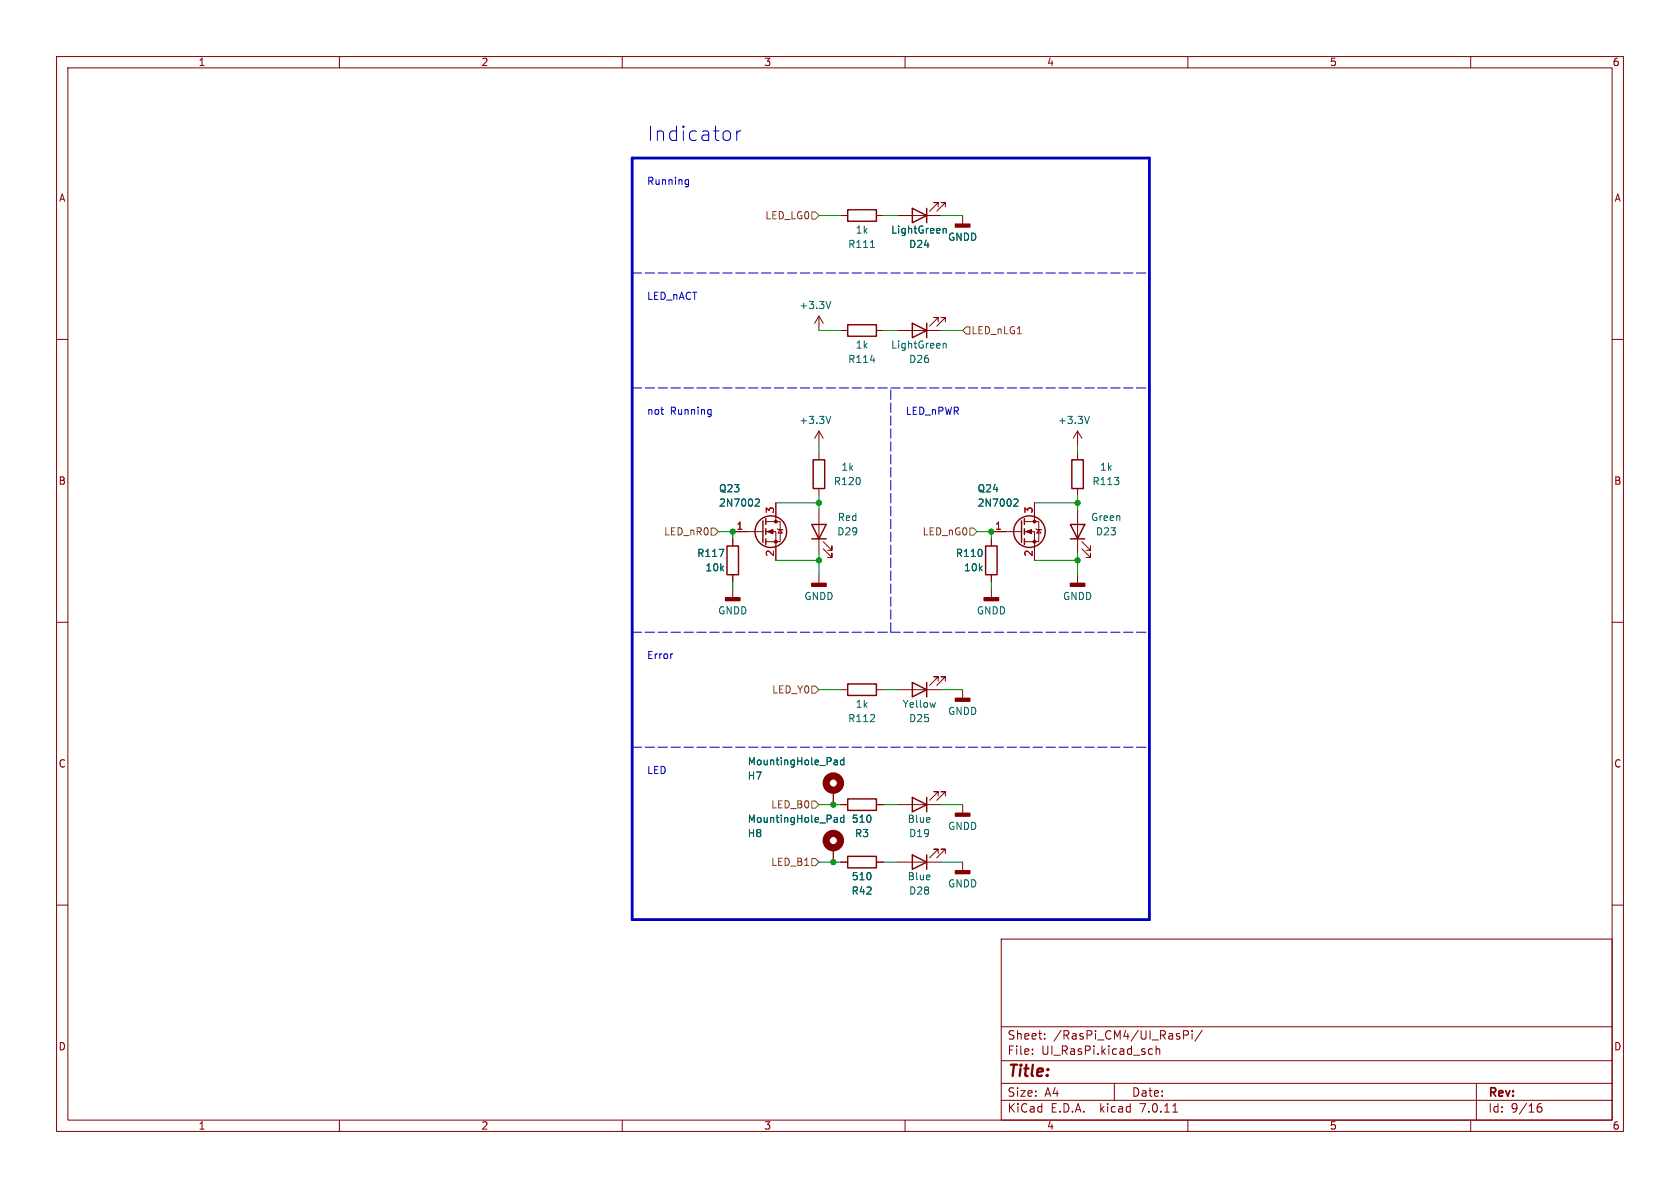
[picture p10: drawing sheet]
<svg xmlns="http://www.w3.org/2000/svg" width="297mm" height="210mm" viewBox="0 0 297 210" stroke-linecap="round" stroke-linejoin="round" font-family="sans-serif">
<g fill="none" stroke="#840000" stroke-width=".18">
<path d="M10 10h277v190h-277zM12 12h273v186h-273zM60 10v2M110 10v2M160 10v2M210 10v2M260 10v2M148.6 38.1h1.3M154.9 38.1h1.3M158.7 38.1h7.7M165.9 36.6v-.8h-.8h.8l-1.6 1.5M167.1 36.6v-.8h-.7h.7l-1.5 1.5"/>
<path d="M170.2 38.1v1.5M10 60h2M144.8 55.9v2.5M144.8 55.9l-.8 1.3M144.8 55.9l.7 1.3M148.6 58.4h1.3M154.9 58.4h1.3M158.7 58.4h7.7M165.9 56.9v-.8h-.8h.8l-1.6 1.6M167.1 56.9v-.8h-.7h.7l-1.5 1.6M285 60h2M144.8 76.2v2.5"/>
<path d="M144.8 76.2l-.8 1.3M144.8 76.2l.7 1.3M190.5 76.2v2.5M190.5 76.2l-.8 1.3M190.5 76.2l.8 1.3M129.5 94h5.4M129.5 95.3v1.2M135.4 94h1.8v5.1M135.4 92.2h2.5v3.6h-2.5M137.2 88.9v3.3M137.4 93.5l.1 .1h.8l.1 .1M137.9 93.6l.4 .6h-.8z"/>
<path d="M144.8 80v1.3M144.8 86.4v1.2M144.8 90.2v7.6M145.5 97l1.6 1.6v-.8v.8h-.8M145.5 95.8l1.6 1.5v-.8v.8h-.8M175.3 94h5.3M175.3 95.3v1.2M181.1 94h1.8v5.1M181.1 92.2h2.5v3.6h-2.5M182.9 88.9v3.3M183.1 93.5l.2 .1h.7l.1 .1M183.6 93.6l.4 .6h-.7z"/>
<path d="M190.5 80v1.3M190.5 86.4v1.2M190.5 90.2v7.6M191.3 97l1.5 1.6v-.8v.8h-.8M191.3 95.8l1.5 1.5v-.8v.8h-.8M10 110h2M129.5 101.6v1.3M129.5 104.1v1.6M144.8 101.6v1.5M175.3 101.6v1.3M175.3 104.1v1.6M190.5 101.6v1.5"/>
<path d="M285 110h2M147.3 139.7v2.5M148.6 121.9h1.3M154.9 121.9h1.3M158.7 121.9h7.7M165.9 120.4v-.8h-.8h.8l-1.6 1.6M167.1 120.4v-.8h-.7h.7l-1.5 1.6M170.2 121.9v1.5M10 160h2M147.3 149.9v2.5M148.6 142.2h1.3M148.6 152.4h1.3"/>
<path d="M154.9 142.2h1.3M154.9 152.4h1.3M158.7 142.2h7.7M158.7 152.4h7.7M165.9 150.9v-.8h-.8h.8l-1.6 1.5M165.9 140.7v-.7h-.8h.8l-1.6 1.5M167.1 150.9v-.8h-.7h.7l-1.5 1.5M167.1 140.7v-.7h-.7h.7l-1.5 1.5M170.2 142.2v1.6M170.2 152.4v1.5M285 160h2M177 166h108v32h-108z"/>
<path d="M60 198v2M110 198v2M160 198v2M177 194.5h108M177 191.5h108M177 187.5h108M177 181.5h108M182.5 186.3v.1M182.5 185.5v.1M184.7 183.6v.1M184.7 182.8v.1M197 191.5v3"/>
<path d="M203.3 185.4l.4 .1M203.7 186.3l-.4 .1M204.4 185.5l.2-.1 .4 .1v.9M204.4 184.9v1.5M207.3 196.6h.9M209.2 183l.8-.1 .1-.2-.1-.4-.2-.1h-.6v1.5M210 198v2M210.7 182.2v.1M210.7 182.7v1M212.5 182.1l-1.3 2M260 198v2M261 191.5v6.5"/>
<path d="M271.7 196l.3-.3h.5l.1 .3v.3l-.3 .3h-.3l-.3-.3M272.5 195.1a.6 .6 0 0 0-.8 .6"/>
</g>
<g fill="none" stroke="#840000" stroke-width=".25">
<path d="M149.9 37.1h5v2h-5zM161.3 36.8l2.5 1.3-2.5 1.3zM163.8 36.8v2.6M149.9 57.4h5v2h-5zM161.3 57.2l2.5 1.2-2.5 1.3zM163.8 57.2v2.5M128.5 96.5h2.1v5.1h-2.1zM134.9 92.1v3.8M135.4 91.7v1M135.4 93.5v1M135.4 95.3v1M143.5 92.7h2.5l-1.2 2.6z"/>
<path d="M143.5 95.3h2.5M143.8 81.3h2v5.1h-2zM174.2 96.5h2.1v5.1h-2.1zM180.6 92.1v3.8M181.1 91.7v1M181.1 93.5v1M181.1 95.3v1M189.2 92.7h2.6l-1.3 2.6zM189.2 95.3h2.6M189.5 81.3h2v5.1h-2zM149.9 120.9h5v2h-5zM161.3 120.7l2.5 1.2-2.5 1.3z"/>
<path d="M163.8 120.7v2.5M149.9 141.2h5v2.1h-5zM149.9 151.4h5v2h-5zM161.3 151.1l2.5 1.3-2.5 1.3zM161.3 141l2.5 1.2-2.5 1.3zM163.8 141v2.5M163.8 151.1v2.6"/>
<circle cx="136.3" cy="94" r="2.79"/>
<circle cx="182" cy="94" r="2.79"/>
</g>
<g fill="#840000" stroke="#840000" stroke-width=".18">
<path d="M181.4 94l1-.4v.8z"/>
<path d="M135.6 94l1.1-.4v.8z"/>
<circle cx="182.9" cy="95.8" r=".25"/>
<circle cx="182.9" cy="92.2" r=".25"/>
<circle cx="137.2" cy="95.8" r=".25"/>
<circle cx="137.2" cy="92.2" r=".25"/>
</g>
<g fill="none" stroke="#006464" stroke-width=".18">
<path d="M146.9 53.3l-.5 1.3M153.9 43.8h.7M166.7 40.4v.8M166.7 40.5l.2-.1h.3l.1 .8M146.9 73.6l-.5 1.3M153.9 63.7h.8M166.7 60.7v.8M166.7 60.8l.2-.1 .3 .1 .1 .7M192.6 73.6l-.4 1.3M127.1 97.1h.9l-.6 1.3M133.7 88.2l.4 .1 .1 .3-.7 .9h.7M179.4 88.2l.4 .1 .2 .3-.8 .9h.8"/>
<path d="M147.6 134.4h.4v.8M148 135.1l-.4 .1M148 134.7h-.4M149.2 133.9v1.3M149.2 134.4h-.4l-.2 .2 .1 .5h.5M165.4 124.2l-.3 .8M147.6 144.5l.4 .1v.8M148 145.3l-.4 .1M148 144.8l-.4 .1M149.2 144.6l-.4-.1-.2 .3 .1 .5h.5M149.2 144.1v1.3"/>
</g>
<g fill="#840000" stroke="#840000" stroke-width=".25">
<path d="M174 105.7h2.5v.5h-2.5z"/>
<path d="M168.9 39.6h2.5v.5h-2.5z"/>
<path d="M168.9 143.8h2.5v.5h-2.5z"/>
<path d="M168.9 123.4h2.5v.6h-2.5z"/>
<path d="M168.9 153.9h2.5v.5h-2.5z"/>
<path d="M128.3 105.7h2.5v.5h-2.5z"/>
<path d="M143.5 103.1h2.5v.5h-2.5z"/>
<path d="M189.2 103.1h2.6v.5h-2.6z"/>
</g>
<g fill="none" stroke="#840000" stroke-width="1.3">
<circle cx="147.3" cy="138.4" r="1.27"/>
<circle cx="147.3" cy="148.6" r="1.27"/>
</g>
<path d="M143.5 37.5h.6l.7 .6-.7 .6h-.6zM170.8 57.8h.6v1.3h-.6l-.6-.7zM125.7 93.3h.7l.6 .7-.6 .6h-.7zM171.4 93.3h.7l.6 .7-.6 .6h-.7zM143.5 121.3h.6l.7 .6-.7 .7h-.6zM143.5 151.8h.6l.7 .6-.7 .6h-.6zM143.5 141.6h.6l.7 .6-.7 .7h-.6z" fill="none" stroke="#725600" stroke-width=".18"/>
<path d="M121.4 31.8h.3M121.7 31.8v1l-.1 .2h-.3M121.7 32.5l-.3 .1M129 23.4l.2 .2v.7l-.2 .3M130.2 23.1v1.7M131 23.1a.65 .65 0 0 0-.8 .5M125.6 72.4l.1 .1M125.7 72.4v1l-.1 .2M125.7 73.2h-.1M118.8 115.6h.1" fill="none" stroke="#0000c2" stroke-width=".18"/>
<path d="M111.8 27.9h91.4v134.7h-91.4z" fill="none" stroke="#0000c2" stroke-width=".5"/>
<path d="M111.8 48.3h91.4M111.8 68.6h91.4M111.8 111.8h91.4M157.5 111.8v-43.2M111.8 132.1h91.4" fill="none" stroke="#0000c2" stroke-width=".18" stroke-dasharray="1.7 .6"/>
<g fill="none" stroke="#009600" stroke-width=".18">
<path d="M144.8 38.1h3.8M156.2 38.1h2.5M166.4 38.1h3.8M144.8 58.4h3.8M156.2 58.4h2.5M166.4 58.4h3.8M144.8 78.7v1.3M190.5 78.7v1.3M127 94h2.5v1.3M137.2 88.9h7.6M137.2 99.1h7.6M144.8 87.6v2.6"/>
<path d="M144.8 97.8v3.8M172.7 94h2.6v1.3M182.9 88.9h7.6M182.9 99.1h7.6M190.5 87.6v2.6M190.5 97.8v3.8M129.5 102.9v1.2M175.3 102.9v1.2M144.8 121.9h3.8M156.2 121.9h2.5M166.4 121.9h3.8M144.8 152.4h3.8"/>
<path d="M144.8 142.2h3.8M156.2 152.4h2.5M156.2 142.2h2.5M166.4 152.4h3.8M166.4 142.2h3.8"/>
</g>
<g fill="#009600" stroke="#009600" stroke-width=".18">
<circle cx="190.5" cy="88.9" r=".46"/>
<circle cx="190.5" cy="99.1" r=".46"/>
<circle cx="144.8" cy="88.9" r=".46"/>
<circle cx="144.8" cy="99.1" r=".46"/>
<circle cx="175.3" cy="94" r=".46"/>
<circle cx="129.5" cy="94" r=".46"/>
<circle cx="147.3" cy="152.4" r=".46"/>
<circle cx="147.3" cy="142.2" r=".46"/>
</g>
<text font-size="3.5" fill="#0000c2" x="114.3" y="25.2">Indicator</text>
<text font-size="2.8" fill="#840000" x="178" y="190.9">Title:</text>
<g font-size="2.1" fill="#840000">
<text x="178" y="184">Sheet:</text>
<text x="186.2" y="184">/RasPi_CM4/UI_RasPi/</text>
<text x="178" y="186.7">File:</text>
<text x="184.1" y="186.7">UI_RasPi.kicad_sch</text>
<text x="178" y="196.9">KiCad</text>
<text x="178" y="194.1">Size:</text>
<text x="184.7" y="194.1">A4</text>
<text x="185.7" y="196.9">E.D.A.</text>
<text x="194.6" y="196.9">kicad</text>
<text x="200" y="194.1">Date:</text>
<text x="201.8" y="196.9">7.0.11</text>
<text x="263" y="194.3">Rev:</text>
<text x="263" y="196.9">Id:</text>
<text x="267.1" y="196.9">9/16</text>
</g>
<g font-size="1.8" fill="#840000">
<text x="35" y="11.9">1</text>
<text x="85" y="11.9">2</text>
<text x="135" y="11.9">3</text>
<text x="185" y="11.9">4</text>
<text x="235" y="11.9">5</text>
<text x="285" y="11.9">6</text>
<text x="10.3" y="35.9">A</text>
<text x="285.3" y="35.9">A</text>
<text x="10.3" y="85.9">B</text>
<text x="285.3" y="85.9">B</text>
<text x="10.3" y="135.9">C</text>
<text x="285.3" y="135.9">C</text>
<text x="10.3" y="185.9">D</text>
<text x="285.3" y="185.9">D</text>
<text x="35" y="199.9">1</text>
<text x="85" y="199.9">2</text>
<text x="135" y="199.9">3</text>
<text x="185" y="199.9">4</text>
<text x="235" y="199.9">5</text>
<text x="285" y="199.9">6</text>
</g>
<g font-size="1.8" fill="#0000c2">
<text x="114.3" y="32.8">Running</text>
<text x="114.3" y="53.1">LED_nACT</text>
<text x="114.3" y="73.4">not</text>
<text x="118.5" y="73.4">Running</text>
<text x="160" y="73.4">LED_nPWR</text>
<text x="114.3" y="116.6">Error</text>
<text x="114.3" y="136.9">LED</text>
</g>
<g font-size="1.8" fill="#725600">
<text x="135.2" y="39">LED_LG0</text>
<text x="171.6" y="59.3">LED_nLG1</text>
<text x="117.3" y="94.8">LED_nR0</text>
<text x="163" y="94.8">LED_nG0</text>
<text x="136.4" y="122.8">LED_Y0</text>
<text x="136.2" y="143.1">LED_B0</text>
<text x="136.2" y="153.3">LED_B1</text>
</g>
<g font-size="1.8" fill="#006464">
<text x="151.2" y="41.5">1k</text>
<text x="157.4" y="41.5">LightGreen</text>
<text x="149.8" y="44">R111</text>
<text x="160.6" y="44">D24</text>
<text x="167.5" y="42.8">GNDD</text>
<text x="141.2" y="54.8">+3.3V</text>
<text x="149.8" y="64.4">R114</text>
<text x="151.2" y="61.8">1k</text>
<text x="157.4" y="61.8">LightGreen</text>
<text x="160.6" y="64.4">D26</text>
<text x="141.2" y="75.2">+3.3V</text>
<text x="186.9" y="75.2">+3.3V</text>
<text x="148.6" y="83.4">1k</text>
<text x="194.4" y="83.4">1k</text>
<text x="127" y="87.2">Q23</text>
<text x="127" y="89.8">2N7002</text>
<text x="147.3" y="86">R120</text>
<text x="172.7" y="87.2">Q24</text>
<text x="172.7" y="89.8">2N7002</text>
<text x="193" y="86">R113</text>
<text x="147.9" y="94.8">D29</text>
<text x="148" y="92.3">Red</text>
<text x="192.8" y="92.3">Green</text>
<text x="193.6" y="94.8">D23</text>
<text x="123.2" y="98.7">R117</text>
<text x="124.6" y="101.2">10k</text>
<text x="168.9" y="98.7">R110</text>
<text x="170.3" y="101.2">10k</text>
<text x="142.1" y="106.3">GNDD</text>
<text x="187.8" y="106.3">GNDD</text>
<text x="126.9" y="108.8">GNDD</text>
<text x="172.6" y="108.8">GNDD</text>
<text x="151.2" y="125.3">1k</text>
<text x="159.5" y="125.3">Yellow</text>
<text x="149.8" y="127.9">R112</text>
<text x="160.6" y="127.9">D25</text>
<text x="167.5" y="126.6">GNDD</text>
<text x="132.1" y="135.5">MountingHole_Pad</text>
<text x="132.1" y="138">H7</text>
<text x="132.1" y="148.2">H8</text>
<text x="132.1" y="145.6">MountingHole_Pad</text>
<text x="150.5" y="145.6">510</text>
<text x="151.1" y="148.2">R3</text>
<text x="160.4" y="145.6">Blue</text>
<text x="160.6" y="148.2">D19</text>
<text x="167.5" y="146.9">GNDD</text>
<text x="150.5" y="155.8">510</text>
<text x="160.4" y="155.8">Blue</text>
<text x="150.5" y="158.3">R42</text>
<text x="160.6" y="158.3">D28</text>
<text x="167.5" y="157.1">GNDD</text>
</g>
<g font-size="1.8" fill="#a90000">
<text x="130.1" y="93.7">1</text>
<text x="136.9" y="90.9" transform="rotate(-90 136.9 90.9)">3</text>
<text x="175.8" y="93.7">1</text>
<text x="182.6" y="90.9" transform="rotate(-90 182.6 90.9)">3</text>
<text x="136.9" y="98.5" transform="rotate(-90 136.9 98.5)">2</text>
<text x="182.6" y="98.5" transform="rotate(-90 182.6 98.5)">2</text>
</g>
</svg>
